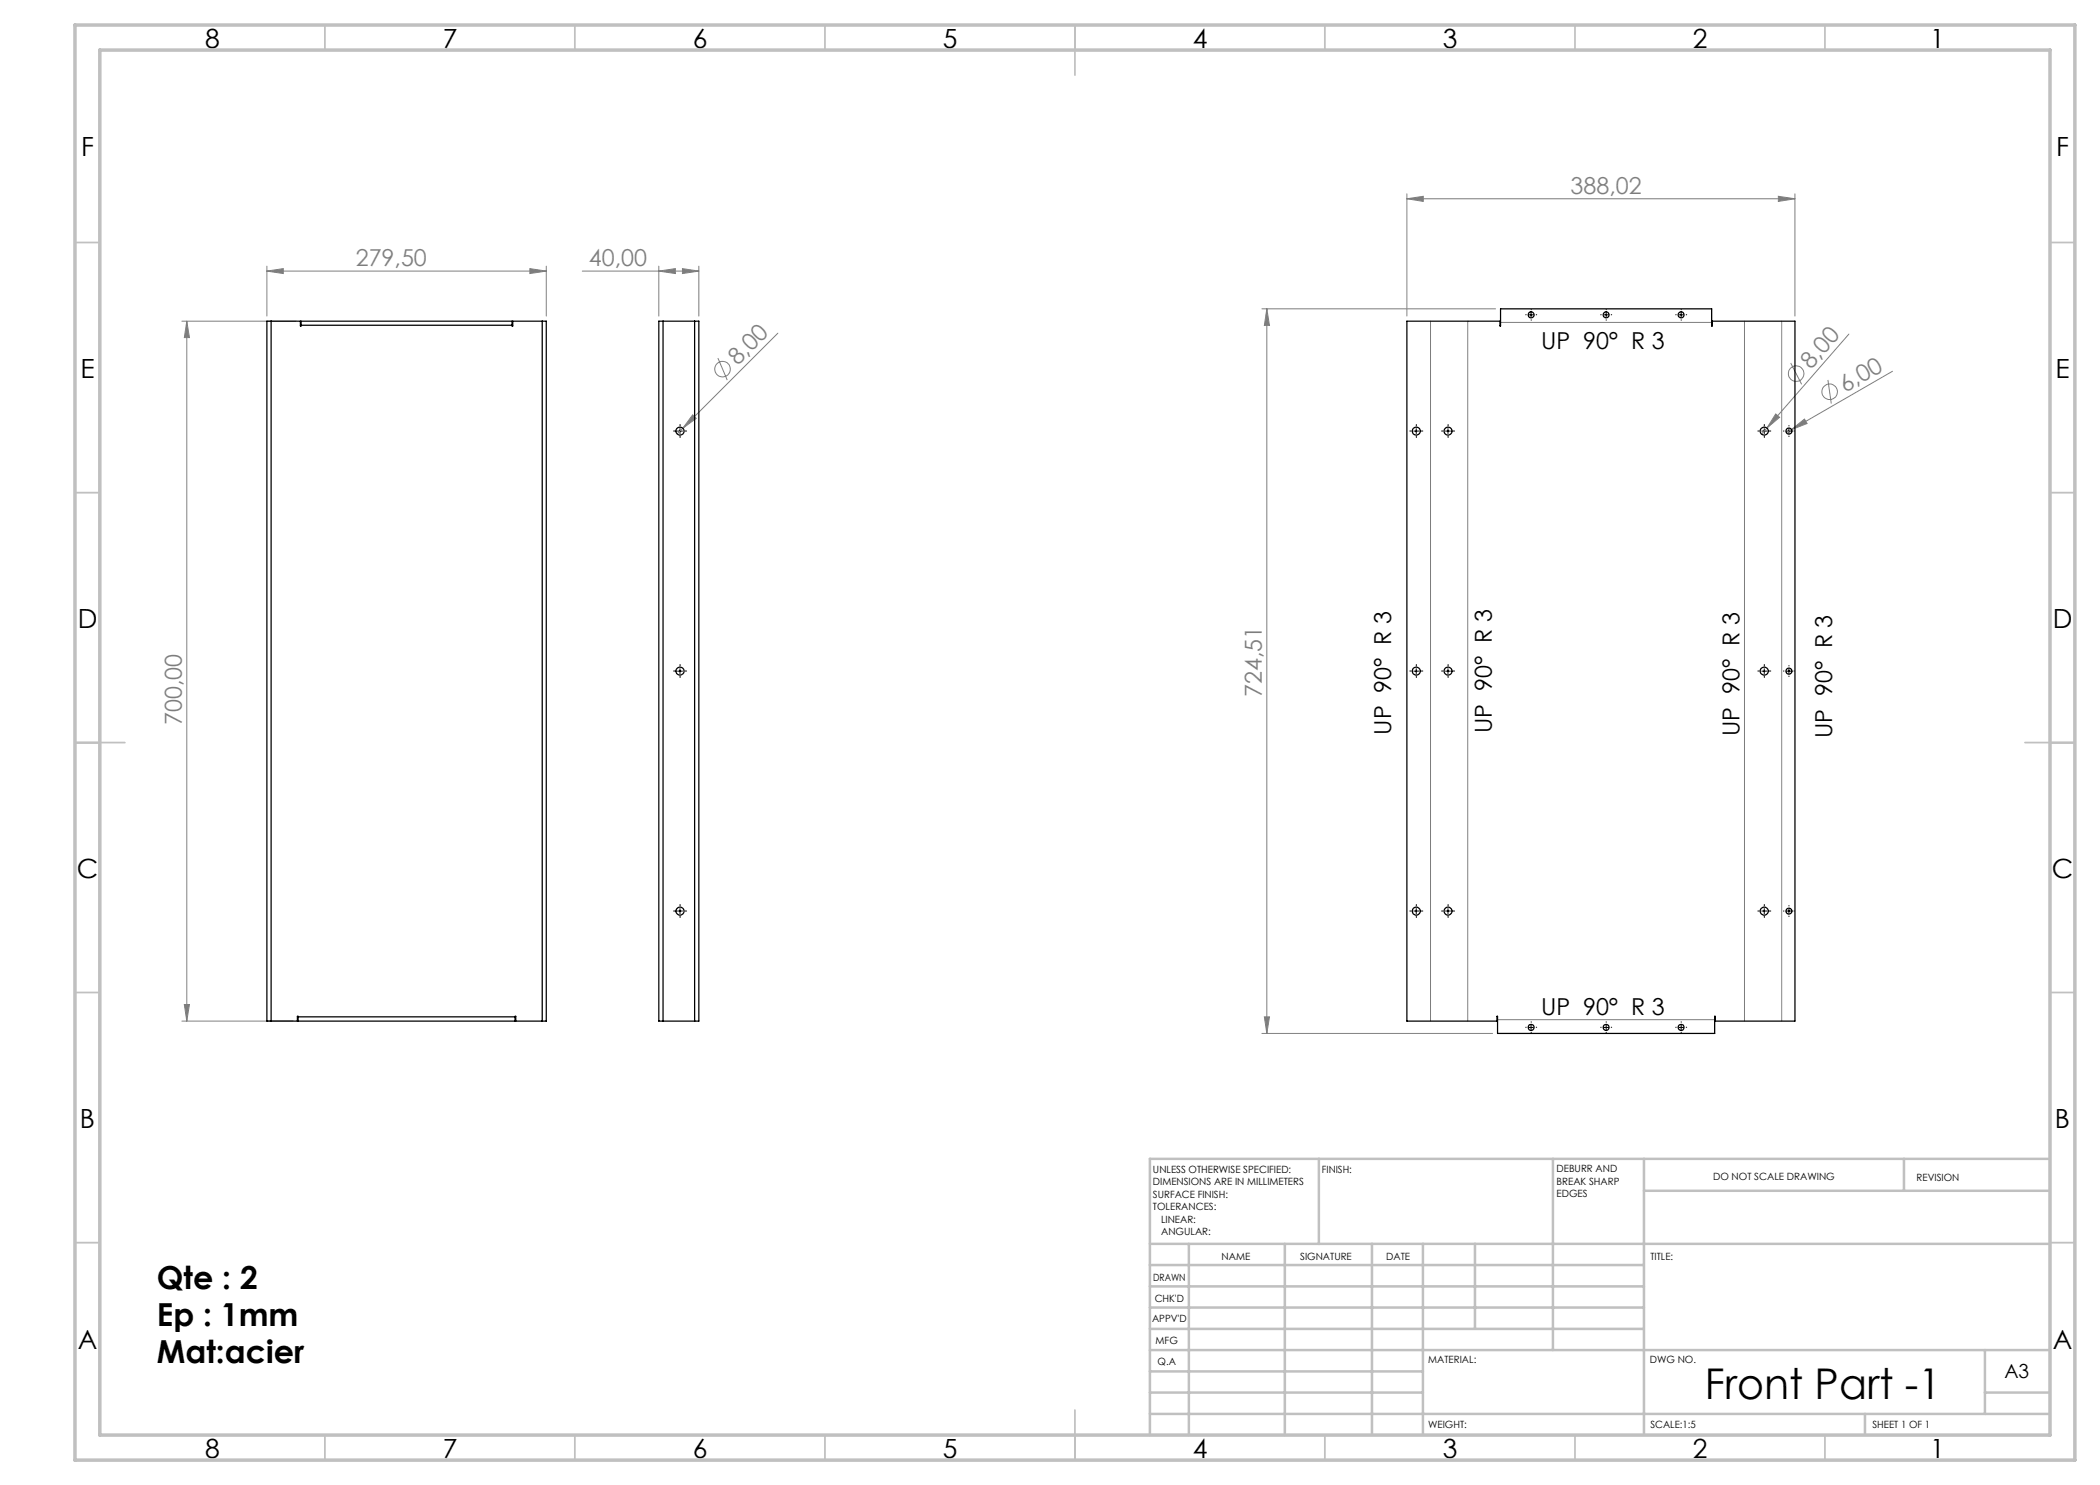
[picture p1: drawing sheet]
<svg xmlns="http://www.w3.org/2000/svg" width="420mm" height="297mm" viewBox="0 0 420 297" stroke-linecap="round" stroke-linejoin="round" font-family="sans-serif">
<g fill="none" stroke="#808080" stroke-width=".2">
<path d="M281.4 39.8l3.3-.5v1zM281.4 38.8v24.4M281.4 39.8h77.6M355.7 39.3l3.3 .5-3.3 .5zM359 38.8v24.4M53.4 54.2l3.3-.5v1zM53.4 53.2v10M53.4 54.2h55.9M106 53.7l3.3 .5-3.3 .5zM109.3 53.2v10M116.5 54.2h23.3M131.8 54.2l3.3-.5v1z"/>
<path d="M131.8 53.2v10M136.5 53.7l3.3 .5-3.3 .5zM139.8 53.2v10M36.4 64.2h22.8M37.4 64.2l.5 3.3h-1zM37.4 64.2v140M143.6 71.6l1.9 4.4M155.6 66.6l-20.2 20.2M252.4 61.8h46.7M253.4 61.8v144.9M253.4 61.8l.5 3.3h-1zM286.1 64.2v140"/>
<path d="M293.5 64.2v140M300.1 64.5h42.2M348.9 64.2v140M356.3 64.2v140M358.1 72.6l2.2 4.3M365.6 76l.7 4.7M369.8 66.8l-16.4 18.8M378.5 74.3l-20.2 11.6M138.5 83l.7 .7-2.6 2zM353.4 85.6l-1.1 1.2M355.1 82.8l.8 .7-2.5 2.1zM358.3 85.9l2.6-2.1 .5 .9z"/>
<path d="M358.3 85.9l-1 .6M36.4 204.2h22.2M36.9 200.9h1l-.5 3.3zM252.4 206.7h46.1M252.9 203.4h1l-.5 3.3zM299.5 203.9h43.4"/>
<circle cx="144.5" cy="73.8" r="1.55"/>
<circle cx="359.2" cy="74.7" r="1.56"/>
<circle cx="365.9" cy="78.3" r="1.56"/>
</g>
<g fill="none" stroke="#000" stroke-width=".2" stroke-dasharray="15.2 1.3 1.3 1.3">
<path d="M305.2 63h-.1M306.2 62v-.1M306.2 64v.1M307.2 63h.1M320.2 63h-.1M321.2 62v-.1M321.2 64v.1M322.2 63h.1M335.2 63h-.1M336.2 62v-.1M336.2 64v.1M337.2 63h.1"/>
<path d="M135 86.2h-.3M136 85.2v-.3M136 87.2v.3M137 86.2h.3M282.3 86.2h-.3M283.3 85.2v-.3M283.3 87.2v.3M284.3 86.2h.3M288.6 86.2h-.3M289.6 85.2v-.3M289.6 87.2v.3M290.6 86.2h.3"/>
<path d="M351.9 86.2h-.3M352.9 85.2v-.3M352.9 87.2v.3M353.9 86.2h.3M356.8 86.2h-.1M357.8 85.2v-.1M357.8 87.2v.1M358.8 86.2h.1M135 134.2h-.3M136 133.2v-.3M136 135.2v.3M137 134.2h.3"/>
<path d="M282.3 134.2h-.3M283.3 133.2v-.3M283.3 135.2v.3M284.3 134.2h.3M288.6 134.2h-.3M289.6 133.2v-.3M289.6 135.2v.3M290.6 134.2h.3M351.9 134.2h-.3M352.9 133.2v-.3M352.9 135.2v.3M353.9 134.2h.3"/>
<path d="M356.8 134.2h-.1M357.8 133.2v-.1M357.8 135.2v.1M358.8 134.2h.1M135 182.2h-.3M136 181.2v-.3M136 183.2v.3M137 182.2h.3M282.3 182.2h-.3M283.3 181.2v-.3M283.3 183.2v.3M284.3 182.2h.3"/>
<path d="M288.6 182.2h-.3M289.6 181.2v-.3M289.6 183.2v.3M290.6 182.2h.3M351.9 182.2h-.3M352.9 181.2v-.3M352.9 183.2v.3M353.9 182.2h.3M356.8 182.2h-.1M357.8 181.2v-.1M357.8 183.2v.1M358.8 182.2h.1"/>
<path d="M305.2 205.5h-.1M306.2 204.5v-.1M306.2 206.5v.1M307.2 205.5h.1M320.2 205.5h-.1M321.2 204.5v-.1M321.2 206.5v.1M322.2 205.5h.1M335.2 205.5h-.1M336.2 204.5v-.1M336.2 206.5v.1M337.2 205.5h.1"/>
</g>
<g fill="none" stroke="#000" stroke-width=".2">
<path d="M305.7 63h1M306.2 62.5v1M320.7 63h1M321.2 62.5v1M335.7 63h1M336.2 62.5v1M135.5 86.2h1M136 85.7v1M282.8 86.2h.9M283.2 85.7v1M289.1 86.2h1M289.6 85.7v1"/>
<path d="M352.4 86.2h.9M352.8 85.7v1M357.3 86.2h1M357.8 85.7v1M135.5 134.2h1M136 133.7v1M282.8 134.2h.9M283.2 133.7v1M289.1 134.2h1M289.6 133.7v1M352.4 134.2h.9M352.8 133.7v1"/>
<path d="M357.3 134.2h1M357.8 133.7v1M135.5 182.2h1M136 181.7v1M282.8 182.2h.9M283.2 181.7v1M289.1 182.2h1M289.6 181.7v1M352.4 182.2h.9M352.8 181.7v1M357.3 182.2h1M357.8 181.7v1"/>
<path d="M305.7 205.5h1M306.2 205v1M320.7 205.5h1M321.2 205v1M335.7 205.5h1M336.2 205v1"/>
</g>
<g fill="none" stroke="#c0c0c0" stroke-width=".35">
<path d="M65 5v5M115 5v5M165 5v5M215 5v10M265 5v5M315 5v5M365 5v5M15 48.5h5M410 48.5h5M15 98.5h5M410 98.5h5M15 148.5h10"/>
<path d="M405 148.5h10M15 198.5h5M410 198.5h5M15 248.5h5M410 248.5h5M65 287v5M115 287v5M165 287v5M215 282v10M265 287v5M315 287v5M365 287v5"/>
</g>
<g fill="none" stroke="#c0c0c0" stroke-width=".5">
<path d="M263.8 231.8v17M310.6 231.8v38.2M328.8 231.8v55.2M328.8 238.2h81.2M380.8 231.8v6.4M410 231.8h-180v55.2M230 248.8h180M230 257.3h98.8M230 253h98.8M237.8 248.8v38.2M257 248.8v38.2M274.4 248.8v38.2"/>
<path d="M284.6 248.8v38.2M295 248.8v17M230 265.8h98.8M230 261.5h98.8M230 278.5h54.6M230 274.3h54.6M230 270h180M397 278.5h13M397 270v12.8M230 282.8h180M373 282.8v4.2"/>
</g>
<path d="M15 5h400v287h-400zM20 10h390v277h-390z" fill="none" stroke="#c0c0c0" stroke-width=".7"/>
<g fill="#808080">
<path d="M358.3 85.9l2.6-2.1 .5 .9z"/>
<path d="M138.5 83l.7 .7-2.6 2z"/>
<path d="M355.1 82.8l.8 .7-2.5 2.1z"/>
<path d="M53.4 54.2l3.3-.5v1zM106 53.7l3.3 .5-3.3 .5zM131.8 54.2l3.3-.5v1zM136.5 53.7l3.3 .5-3.3 .5zM281.4 39.8l3.3-.5v1zM355.7 39.3l3.3 .5-3.3 .5z"/>
<path d="M36.9 200.9h1l-.5 3.3zM37.4 64.2l.5 3.3h-1zM252.9 203.4h1l-.5 3.3zM253.4 61.8l.5 3.3h-1z"/>
</g>
<g fill="none" stroke="#000" stroke-width=".25">
<path d="M54.2 64.2h-.8v140h.8M54.2 64.2v140M54.2 64.2h5.9v1l.1-.2M60.2 65v-.8h42.2v.8M60.2 65h42.2M108.4 64.2h.9v140h-.9M108.4 64.2h-5.8v1l-.2-.2M108.4 64.2v140M132.6 64.2h-.8v140h.8M132.6 64.2h6.3M132.6 64.2v140M138.9 64.2h.9v140h-.9"/>
<path d="M138.9 64.2v140M281.4 64.2h18.6v1h.1v-3.4h42.2v3.4h.1v-1h16.6v140h-16v-.9h-.1v3.4h-43.4v-3.4h-.1v.9h-18zM59.6 203.4v.8h43.4v-.8M59.6 203.4l-.1-.1v.9h-5.3M59.6 203.4h43.4M103 203.4l.2-.1v.9h5.2M132.6 204.2h6.3"/>
<circle cx="306.2" cy="63" r=".6"/>
<circle cx="321.2" cy="63" r=".6"/>
<circle cx="336.2" cy="63" r=".6"/>
<circle cx="136" cy="86.2" r=".8"/>
<circle cx="283.3" cy="86.2" r=".8"/>
<circle cx="289.6" cy="86.2" r=".8"/>
<circle cx="352.9" cy="86.2" r=".8"/>
<circle cx="357.8" cy="86.2" r=".61"/>
<circle cx="136" cy="134.2" r=".8"/>
<circle cx="283.3" cy="134.2" r=".8"/>
<circle cx="289.6" cy="134.2" r=".8"/>
<circle cx="352.9" cy="134.2" r=".8"/>
<circle cx="357.8" cy="134.2" r=".61"/>
<circle cx="136" cy="182.2" r=".8"/>
<circle cx="283.3" cy="182.2" r=".8"/>
<circle cx="289.6" cy="182.2" r=".8"/>
<circle cx="352.9" cy="182.2" r=".8"/>
<circle cx="357.8" cy="182.2" r=".6"/>
<circle cx="306.2" cy="205.5" r=".59"/>
<circle cx="321.2" cy="205.5" r=".59"/>
<circle cx="336.2" cy="205.5" r=".59"/>
</g>
<text font-size="8.5" x="341" y="279.7">Front Part -1</text>
<g font-size="6.3">
<text x="31.4" y="257.9">Qte : 2</text>
<text x="31.4" y="265.2">Ep : 1mm</text>
<text x="31.4" y="272.6">Mat:acier</text>
</g>
<g font-size="5.3">
<text x="41" y="9.5">8</text>
<text x="88.5" y="9.5">7</text>
<text x="138.5" y="9.5">6</text>
<text x="188.5" y="9.5">5</text>
<text x="238.5" y="9.5">4</text>
<text x="288.5" y="9.5">3</text>
<text x="338.5" y="9.5">2</text>
<text x="386" y="9.5">1</text>
<text x="16.2" y="31.3">F</text>
<text x="411.2" y="31.3">F</text>
<text x="16.1" y="75.5">E</text>
<text x="411.1" y="75.5">E</text>
<text x="15.5" y="125.5">D</text>
<text x="410.5" y="125.5">D</text>
<text x="15.4" y="175.5">C</text>
<text x="410.4" y="175.5">C</text>
<text x="16" y="225.5">B</text>
<text x="411" y="225.5">B</text>
<text x="15.5" y="269.8">A</text>
<text x="410.5" y="269.8">A</text>
<text x="41" y="291.5">8</text>
<text x="88.5" y="291.5">7</text>
<text x="138.5" y="291.5">6</text>
<text x="188.5" y="291.5">5</text>
<text x="238.5" y="291.5">4</text>
<text x="288.5" y="291.5">3</text>
<text x="338.5" y="291.5">2</text>
<text x="386" y="291.5">1</text>
</g>
<g font-size="4.7" fill="#808080">
<text x="314.1" y="38.7">388,02</text>
<text x="71.2" y="53.2">279,50</text>
<text x="117.8" y="53.2">40,00</text>
<text x="147.5" y="73.2" transform="rotate(-45 147.5 73.2)">8,00</text>
<text x="362.2" y="73.9" transform="rotate(-49 362.2 73.9)">8,00</text>
<text x="369" y="78.5" transform="rotate(-30 369 78.5)">6,00</text>
<text x="252.4" y="139.4" transform="rotate(-90 252.4 139.4)">724,51</text>
<text x="36.4" y="145" transform="rotate(-90 36.4 145)">700,00</text>
</g>
<g font-size="4.7">
<text x="308.2" y="69.8">UP 90° R 3</text>
<text x="278.2" y="146.9" transform="rotate(-90 278.2 146.9)">UP 90° R 3</text>
<text x="298.4" y="146.6" transform="rotate(-90 298.4 146.6)">UP 90° R 3</text>
<text x="347.9" y="147.2" transform="rotate(-90 347.9 147.2)">UP 90° R 3</text>
<text x="366.4" y="147.7" transform="rotate(-90 366.4 147.7)">UP 90° R 3</text>
<text x="308.2" y="203">UP 90° R 3</text>
</g>
<text font-size="3.9" x="400.9" y="275.5">A3</text>
<g font-size="2">
<text x="230.6" y="234.6">UNLESS OTHERWISE SPECIFIED:</text>
<text x="230.6" y="237.1">DIMENSIONS ARE IN MILLIMETERS</text>
<text x="230.6" y="239.6">SURFACE FINISH:</text>
<text x="264.4" y="234.6">FINISH:</text>
<text x="311.3" y="234.5">DEBURR AND</text>
<text x="311.3" y="237">BREAK SHARP</text>
<text x="311.3" y="239.5">EDGES</text>
<text x="342.6" y="236">DO NOT SCALE DRAWING</text>
<text x="383.3" y="236.2">REVISION</text>
<text x="230.6" y="242.1">TOLERANCES:</text>
<text x="232.2" y="244.6">LINEAR:</text>
<text x="232.2" y="247.1">ANGULAR:</text>
<text x="244.3" y="252">NAME</text>
<text x="260" y="251.9">SIGNATURE</text>
<text x="277.2" y="251.9">DATE</text>
<text x="330.1" y="251.9">TITLE:</text>
<text x="230.6" y="256.1">DRAWN</text>
<text x="230.9" y="260.3">CHK'D</text>
<text x="230.4" y="264.4">APPV'D</text>
<text x="231.1" y="268.8">MFG</text>
<text x="231.5" y="273">Q.A</text>
<text x="285.6" y="272.5">MATERIAL:</text>
<text x="330" y="272.5">DWG NO.</text>
<text x="285.6" y="285.5">WEIGHT:</text>
<text x="330.1" y="285.6">SCALE:1:5</text>
<text x="374.5" y="285.6">SHEET 1 OF 1</text>
</g>
</svg>
